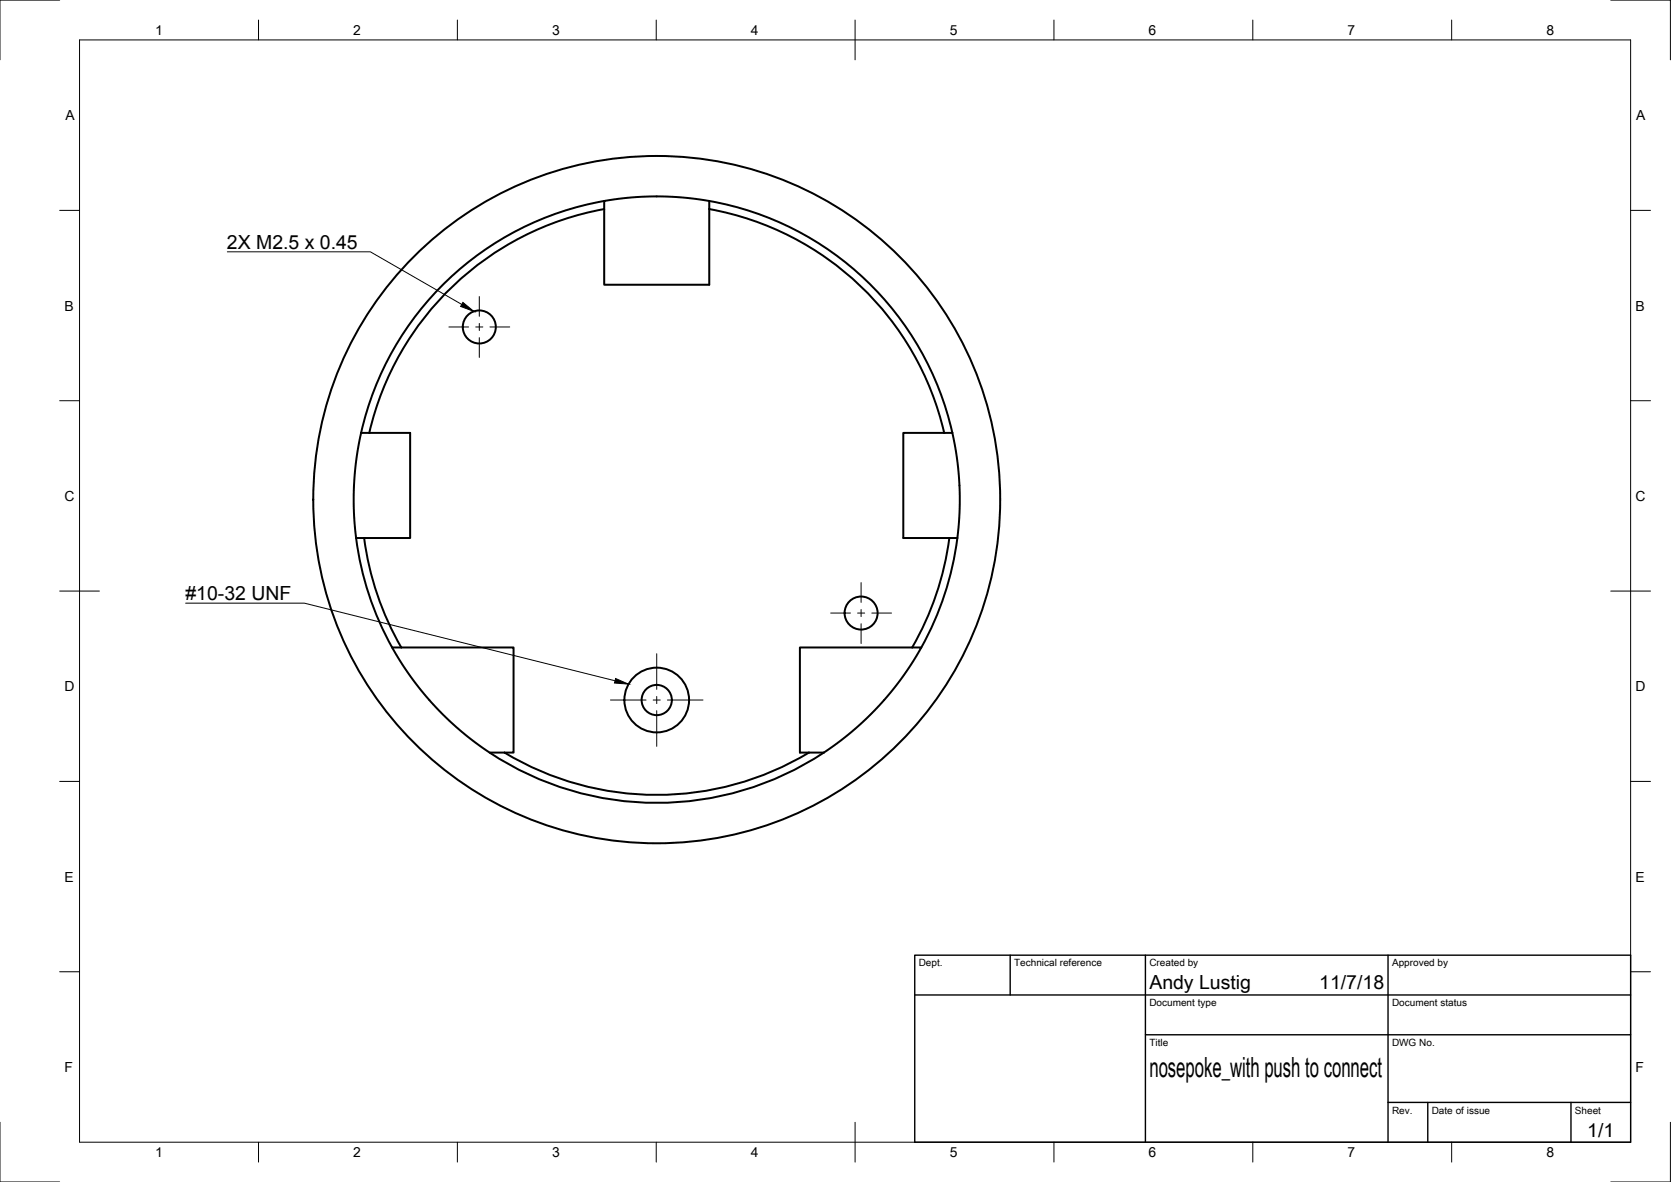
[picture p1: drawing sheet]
<svg xmlns="http://www.w3.org/2000/svg" width="420mm" height="297mm" viewBox="0 0 420 297" stroke-linecap="round" stroke-linejoin="round" font-family="sans-serif">
<!-- layer: Visible -->
<g fill="none" stroke="#000" stroke-width=".5">
<path d="M151.9 52.5v19.1h26.4v-19.1M151.9 50.5a76.2 76.2 0 0 0-61.1 58.3M151.9 52.5a74.2 74.2 0 0 0-59.1 56.3M178.3 50.5a76.2 76.2 0 0 1 61.2 58.3M178.3 50.5l-4.6-.7-4.6-.3-4.8-.1-5 .2-7.4 .9v2M178.3 50.5v2M178.3 52.5a74.2 74.2 0 0 1 59.1 56.3M90.8 108.8l-1.1 6.2-.7 6.8v6.6l.5 6.8M90.8 108.8h2M92.8 108.8h10.3v26.4h-11.5M237.4 108.8h-10.3v26.4h11.6M237.4 108.8h2.1"/>
<path d="M239.5 108.8l1.1 6.2 .6 6.8 .1 6.6-.6 6.8M89.5 135.2h2.1M89.5 135.2a76.2 76.2 0 0 0 9.1 27.5M91.6 135.2a74.2 74.2 0 0 0 9.3 27.5M238.7 135.2a74.2 74.2 0 0 1-9.3 27.5M238.7 135.2h2M240.7 135.2a76.2 76.2 0 0 1-9 27.5M98.6 162.7l3.1 5.1 3.4 4.6 3.8 4.6 4.1 4.2 4.9 4.2 5.2 3.7h3.8M98.6 162.7h2.3M100.9 162.7h28.2v26.4h-2.2M229.4 162.7h2.3l-3.8 6.1-4.3 5.6-3.9 4.3-3.8 3.7-4.3 3.6-4.5 3.1M229.4 162.7h-28.3v26.4h2.3"/>
<path d="M123.1 189.1a76.2 76.2 0 0 0 84 0M203.4 189.1h3.7M203.4 189.1a74.2 74.2 0 0 1-76.5 0"/>
<circle cx="120.5" cy="82.2" r="4.2"/>
<circle cx="165.1" cy="125.6" r="86.4"/>
<circle cx="216.5" cy="154.1" r="4.2"/>
<circle cx="165.1" cy="175.9" r="3.8"/>
<circle cx="165.1" cy="175.9" r="8.1"/>
</g>
<!-- layer: Border -->
<g fill="none" stroke="#000" stroke-width=".25">
<path d="M15 0h-15v15M20 10h390v277h-390zM65 5v5M115 5v5M165 5v5M215 5v10M265 5v5M315 5v5M365 5v5M405 0h15v15M15 52.9h5M410 52.9h5"/>
<path d="M15 100.7h5M410 100.7h5M15 148.5h10M405 148.5h10M15 196.4h5M410 196.4h5M15 244.2h5M410 244.2h5M0 282v15h15M65 287v5M115 287v5M165 287v5"/>
<path d="M215 282v10M265 287v5M315 287v5M365 287v5M420 282v15h-15"/>
</g>
<!-- layer: TitleBlock -->
<path d="M230 240h180v47h-180zM230 250h180M254 240v10M288 240v47M349 240v47M288 260h122M349 277h61M359 277v10M395 277v10" fill="none" stroke="#000" stroke-width=".35"/>
<!-- layer: Center Lines -->
<g fill="none" stroke="#000" stroke-width=".25">
<path d="M120.5 74.5v5M112.9 82.2h4.9M119.6 82.2h1.8M120.5 81.3v1.8M120.5 84.8v5M123.2 82.2h5M208.9 154.1h4.9M215.6 154.1h1.8M216.5 146.4v5M216.5 153.2v1.8M216.5 156.7v5M219.2 154.1h5"/>
<path d="M153.5 175.9h8.9M164.2 175.9h1.8M165.1 164.3v8.9M165.1 175v1.8M165.1 178.6v9M167.8 175.9h9"/>
</g>
<!-- layer: Annotations -->
<path d="M116.4 76l2.7 2.3-3.3-1.3zM154.8 170.5l3.2 1.4-3.5-.3z" fill="#000" stroke="#000" stroke-width=".25"/>
<path d="M57.2 63.3h35.9l23 13.2M46.7 151.6h29.8l78.1 19.5" fill="none" stroke="#000" stroke-width=".25"/>
<text font-size="7" x="289" y="270.5">nosepoke_with push to connect</text>
<g font-size="4.9">
<text x="57.1" y="62.6">2X M2.5 x 0.45</text>
<text x="46.6" y="150.9">#10-32 UNF</text>
<text x="289" y="248.5">Andy Lustig</text>
<text x="331.7" y="248.5">11/7/18</text>
<text x="399.1" y="285.6">1/1</text>
</g>
<g font-size="3.5">
<text x="39" y="8.8">1</text>
<text x="88.8" y="8.8">2</text>
<text x="138.8" y="8.8">3</text>
<text x="188.8" y="8.8">4</text>
<text x="238.8" y="8.8">5</text>
<text x="288.8" y="8.8">6</text>
<text x="338.8" y="8.8">7</text>
<text x="388.8" y="8.8">8</text>
<text x="16.4" y="30.2">A</text>
<text x="411.4" y="30.2">A</text>
<text x="16.2" y="78">B</text>
<text x="411.2" y="78">B</text>
<text x="16.2" y="125.9">C</text>
<text x="411.3" y="125.9">C</text>
<text x="16.2" y="173.7">D</text>
<text x="411.2" y="173.7">D</text>
<text x="16.2" y="221.5">E</text>
<text x="411.3" y="221.5">E</text>
<text x="16.2" y="269.4">F</text>
<text x="411.3" y="269.4">F</text>
<text x="39" y="290.8">1</text>
<text x="88.8" y="290.8">2</text>
<text x="138.8" y="290.8">3</text>
<text x="188.8" y="290.8">4</text>
<text x="238.8" y="290.8">5</text>
<text x="288.8" y="290.8">6</text>
<text x="338.8" y="290.8">7</text>
<text x="388.8" y="290.8">8</text>
</g>
<g font-size="2.5">
<text x="231" y="242.8">Dept.</text>
<text x="255" y="242.8">Technical reference</text>
<text x="289" y="242.8">Created by</text>
<text x="350" y="242.8">Approved by</text>
<text x="289" y="252.8">Document type</text>
<text x="350" y="252.8">Document status</text>
<text x="289" y="262.8">Title</text>
<text x="350" y="262.8">DWG No.</text>
<text x="350" y="279.8">Rev.</text>
<text x="360" y="279.8">Date of issue</text>
<text x="396" y="279.8">Sheet</text>
</g>
</svg>
